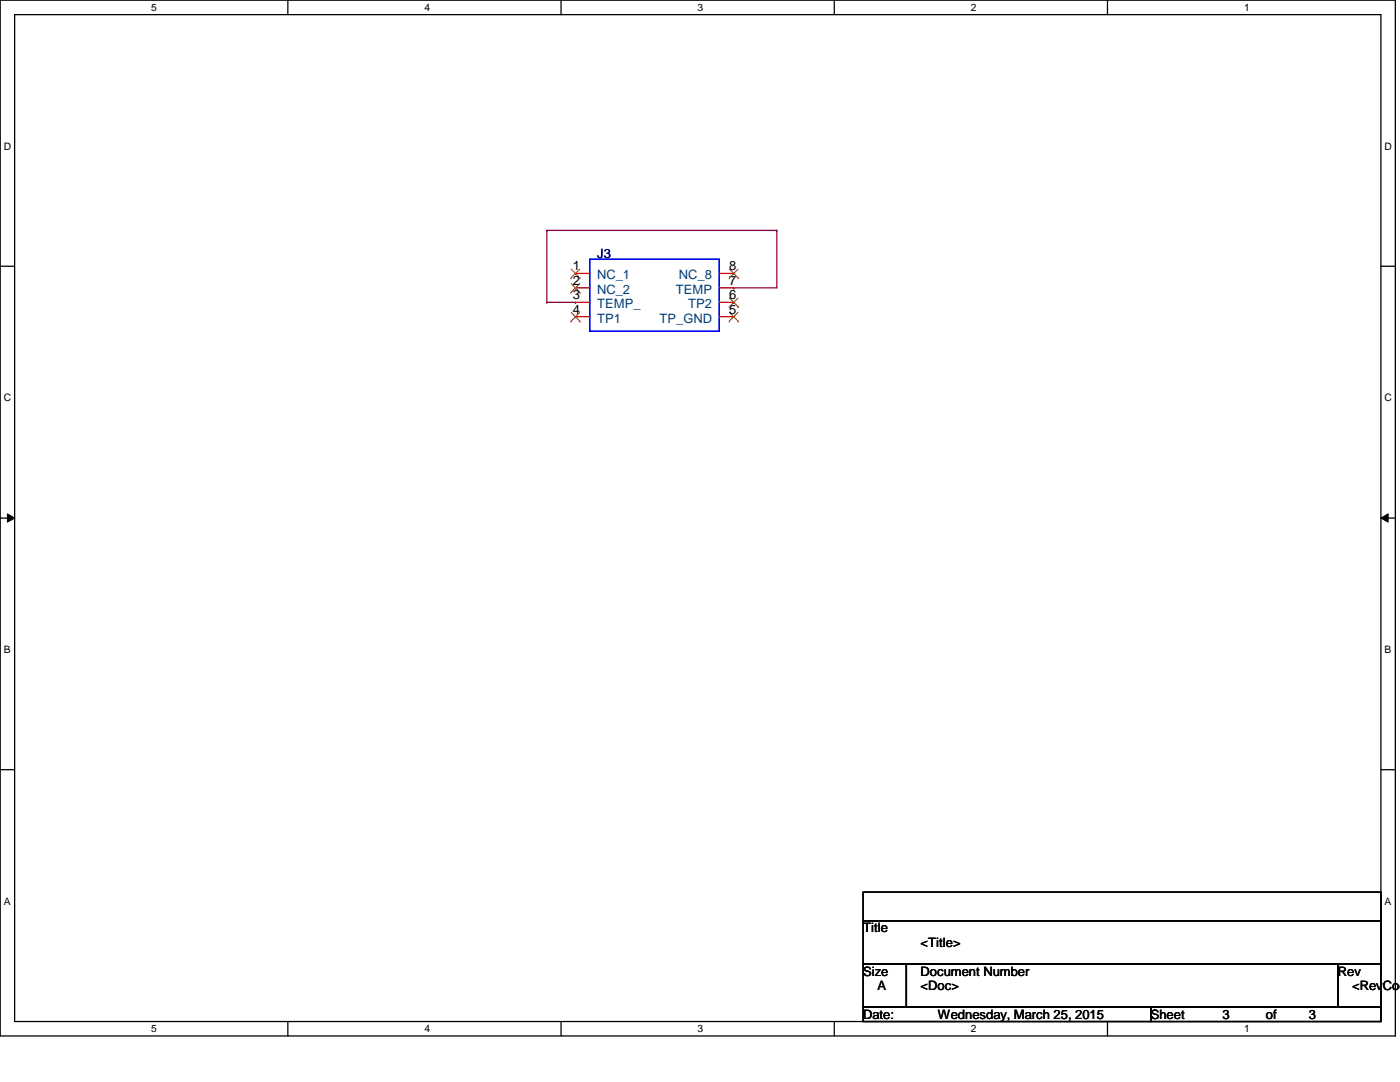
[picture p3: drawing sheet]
<svg xmlns="http://www.w3.org/2000/svg" width="279mm" height="216mm" viewBox="0 0 279 216" stroke-linecap="round" stroke-linejoin="round" font-family="sans-serif">
<path d="M0 0h278.5v206.7h-278.5zM2.9 2.9h272.7v200.9h-272.7z" fill="none" stroke="#000" stroke-width=".25"/>
<g fill="#fff">
<path d="M30.2 .3h1.1v2.3h-1.1z"/>
<path d="M30.2 204.1h1.1v2.3h-1.1z"/>
</g>
<path d="M57.4 0v2.9M57.4 203.8v2.9" fill="none" stroke="#000" stroke-width=".25"/>
<g fill="#fff">
<path d="M84.7 .3h1.1v2.3h-1.1z"/>
<path d="M84.7 204.1h1.1v2.3h-1.1z"/>
</g>
<path d="M112 0v2.9M112 203.8v2.9" fill="none" stroke="#000" stroke-width=".25"/>
<g fill="#fff">
<path d="M139.2 .3h1.1v2.3h-1.1z"/>
<path d="M139.2 204.1h1.1v2.3h-1.1z"/>
</g>
<path d="M166.5 0v2.9M166.5 203.8v2.9" fill="none" stroke="#000" stroke-width=".25"/>
<g fill="#fff">
<path d="M193.8 .3h1.1v2.3h-1.1z"/>
<path d="M193.8 204.1h1.1v2.3h-1.1z"/>
</g>
<path d="M221 0v2.9M221 203.8v2.9" fill="none" stroke="#000" stroke-width=".25"/>
<g fill="#fff">
<path d="M248.3 .3h1.1v2.3h-1.1z"/>
<path d="M248.3 204.1h1.1v2.3h-1.1z"/>
<path d="M.8 28h1.4v2.3h-1.4z"/>
<path d="M276.3 28h1.4v2.3h-1.4z"/>
<path d="M.8 78.2h1.4v2.3h-1.4z"/>
<path d="M276.3 78.2h1.4v2.3h-1.4z"/>
</g>
<path d="M0 53.1h2.9M275.6 53.1h2.9" fill="none" stroke="#000" stroke-width=".25"/>
<g fill="#fff">
<path d="M.8 128.5h1.3v2.2h-1.3z"/>
<path d="M276.3 128.5h1.3v2.2h-1.3z"/>
</g>
<path d="M0 103.4h2.9M275.6 103.4h2.9" fill="none" stroke="#000" stroke-width=".25"/>
<path d="M1.5 102.5l1.4 .9-1.4 .8zM275.6 103.4l1.4-.9v1.7z" fill="#000"/>
<path d="M1.5 102.5l1.4 .9-1.4 .8zM275.6 103.4l1.4-.9v1.7z" fill="none" stroke="#000" stroke-width=".2"/>
<g fill="#fff">
<path d="M.8 178.7h1.3v2.2h-1.3z"/>
<path d="M276.3 178.7h1.3v2.2h-1.3z"/>
</g>
<path d="M0 153.6h2.9M275.6 153.6h2.9M172.3 178h103.3v5.7h-103.3zM172.3 183.7h103.3v8.7h-103.3zM172.3 192.4h8.6v8.6h-8.6zM180.9 192.4h86.1v8.6h-86.1zM267 192.4h8.6v8.6h-8.6zM172.3 201h57.4v2.8h-57.4zM229.7 201h45.9v2.8h-45.9z" fill="none" stroke="#000" stroke-width=".25"/>
<path d="M109.1 46h.1M109.1 46v14.3M109.1 46h45.9M146.4 57.4h.1M155 46h.1M155 46v11.4h-8.6M109.1 60.3h.1M109.1 60.3h5.8" fill="none" stroke="#800040" stroke-width=".25"/>
<path d="M117.7 51.7h25.9v14.4h-25.9z" fill="none" stroke="#00f" stroke-width=".25"/>
<g fill="none" stroke="#f00" stroke-width=".25">
<path d="M114.9 54.6h.1M114.9 57.4h.1M114.9 54.6h2.8M114.9 57.4h2.8M143.6 54.6h2.8M143.6 57.4h2.8M146.4 57.4h.1M146.4 54.6h.1M114.9 60.3h.1M114.9 63.2h.1M114.9 60.3h2.8M114.9 63.2h2.8"/>
<path d="M143.6 60.3h2.8M143.6 63.2h2.8M146.4 63.2h.1M146.4 60.3h.1"/>
</g>
<g fill="none" stroke="#804000" stroke-width=".2">
<path d="M114 55.5h.1M114 58.3h.1M114 53.7l1.7 1.8M114 56.6l1.7 1.7M115.7 53.7l-1.7 1.8M115.7 56.6l-1.7 1.7M115.7 55.5h.1M115.7 58.3h.1M145.5 55.5h.1M145.6 59.5l1.7 1.7M145.6 53.7l1.7 1.8M147.3 59.5l-1.8 1.7"/>
<path d="M147.3 53.7l-1.8 1.8M147.3 55.5h.1M114 64.1h.1M114 62.4l1.7 1.7M115.7 62.4l-1.7 1.7M115.7 64.1h.1M145.5 64.1h.1M145.5 61.2h.1M145.6 62.4l1.7 1.7M147.3 62.4l-1.8 1.7M147.3 64.1h.1M147.3 61.2h.1"/>
</g>
<g font-size="2.6">
<text x="114.3" y="53.9">1</text>
<text x="145.5" y="53.9">8</text>
<text x="114.3" y="56.8">2</text>
<text x="114.3" y="59.7">3</text>
<text x="145.5" y="59.7">6</text>
<text x="145.5" y="56.8">7</text>
<text x="114.3" y="62.6">4</text>
<text x="145.5" y="62.6">5</text>
<text x="172.3" y="186.1">Title</text>
<text x="183.7" y="188.9">&lt;Title&gt;</text>
<text x="172.3" y="194.7">Size</text>
<text x="175.1" y="197.6">A</text>
<text x="183.7" y="194.7">Document Number</text>
<text x="183.7" y="197.6">&lt;Doc&gt;</text>
<text x="267" y="194.7">Rev</text>
<text x="269.8" y="197.6">&lt;RevCod</text>
<text x="172.3" y="203.3">Date:</text>
<text x="187.2" y="203.3">Wednesday, March 25, 2015</text>
<text x="229.7" y="203.3">Sheet</text>
<text x="244" y="203.3">3</text>
<text x="252.6" y="203.3">of</text>
<text x="261.2" y="203.3">3</text>
</g>
<text font-size="2.6" fill="#000080" x="119.2" y="51.5">J3</text>
<g font-size="2.6" fill="#004080">
<text x="119.2" y="55.8">NC_1</text>
<text x="119.2" y="58.6">NC_2</text>
<text x="134.9" y="58.6">TEMP</text>
<text x="135.5" y="55.8">NC_8</text>
<text x="119.2" y="61.5">TEMP_</text>
<text x="119.2" y="64.4">TP1</text>
<text x="131.6" y="64.4">TP_GND</text>
<text x="137.3" y="61.5">TP2</text>
</g>
<g font-size="2">
<text x="30.2" y="2.2">5</text>
<text x="84.7" y="2.2">4</text>
<text x="139.2" y="2.2">3</text>
<text x="193.8" y="2.2">2</text>
<text x="248.3" y="2.2">1</text>
<text x=".8" y="29.8">D</text>
<text x="276.3" y="29.8">D</text>
<text x=".8" y="80.1">C</text>
<text x="276.3" y="80.1">C</text>
<text x=".8" y="130.3">B</text>
<text x="276.3" y="130.3">B</text>
<text x=".8" y="180.5">A</text>
<text x="276.3" y="180.5">A</text>
<text x="30.2" y="206">5</text>
<text x="84.7" y="206">4</text>
<text x="139.2" y="206">3</text>
<text x="193.8" y="206">2</text>
<text x="248.3" y="206">1</text>
</g>
</svg>
